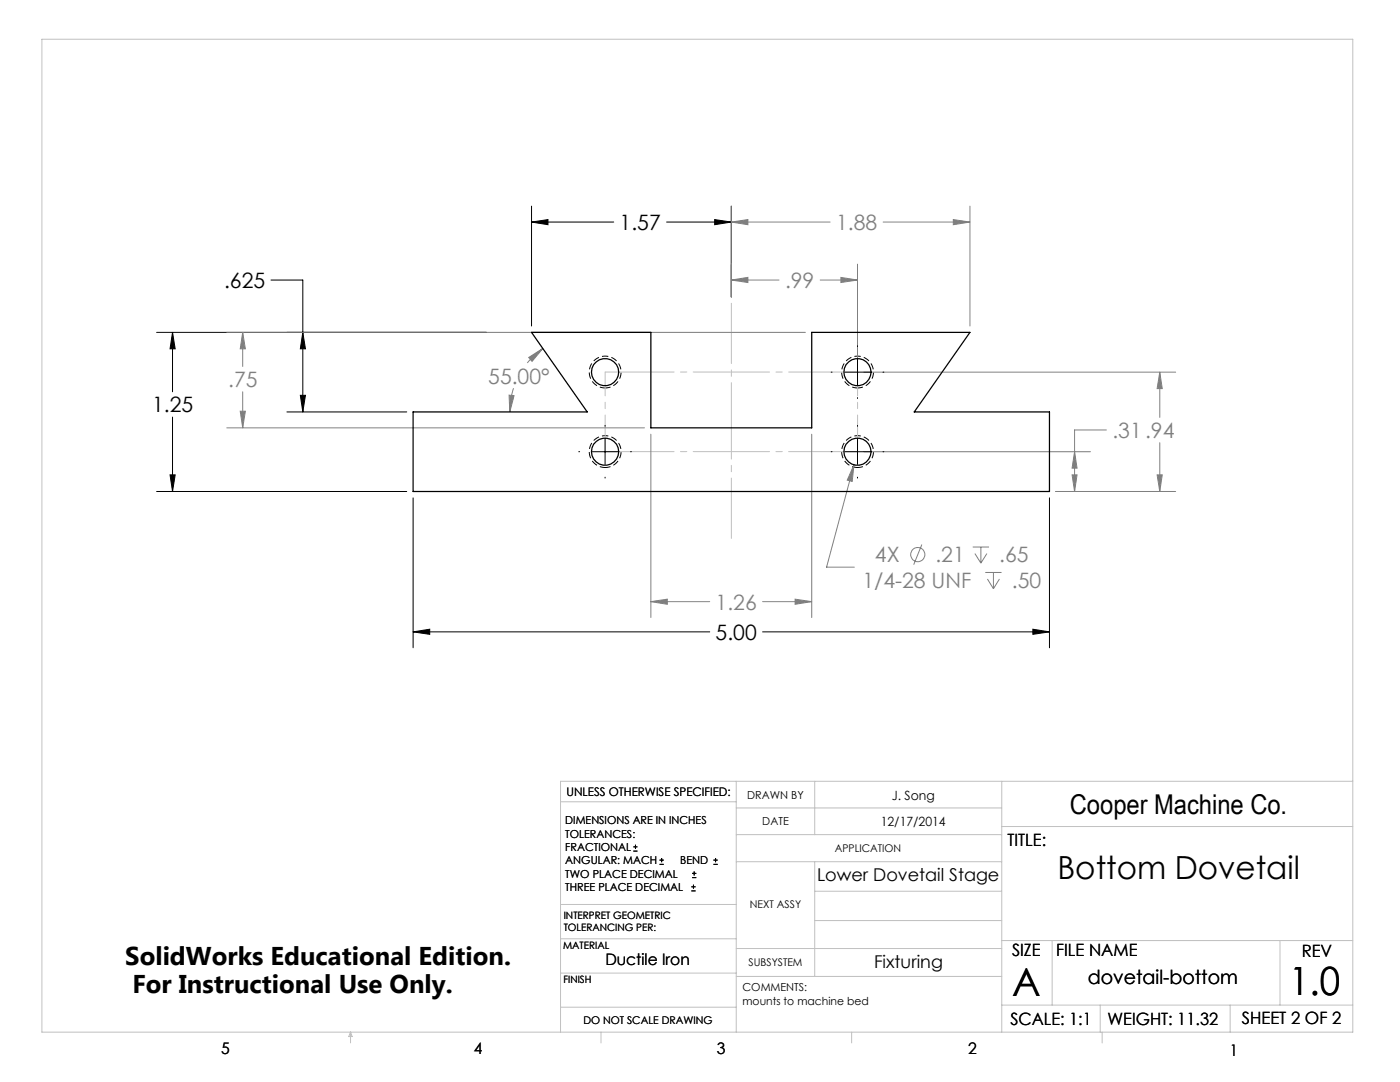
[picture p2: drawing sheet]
<svg xmlns="http://www.w3.org/2000/svg" width="279mm" height="216mm" viewBox="0 0 279 216" stroke-linecap="round" stroke-linejoin="round" font-family="sans-serif">
<g fill="none" stroke="#808080" stroke-width=".2">
<path d="M145.9 44.3l3.4-.5v1zM145.9 55.9l3.4-.5v1zM145.9 41.1v18.2M145.9 44.3h19.8M145.9 55.9h9.6M163.7 55.9h7.4M167.8 55.4l3.3 .5-3.3 .5zM171.1 52.7v20.3M176.2 44.3h17.4M190.3 43.8l3.3 .5-3.3 .5zM193.6 41.1v24M45.3 66.3h115.4"/>
<path d="M48.4 66.3l.6 3.3h-1.1zM48.4 66.3v6.8M48.4 78.2v7.2M101.6 78.8l1 .2-.9 3.2zM102.5 77.5a14.6 14.6 0 0 0-.8 4.7M105.5 71.3l2.8-1.8-2.1 2.6zM108.3 69.5l-1.6 1.4-1.5 1.5M172.4 74.3h62.2M231.5 74.3l.5 3.2h-1.1zM231.5 74.3v9M45.3 85.4h83.3M47.9 82.1h1.1l-.6 3.3z"/>
<path d="M129.9 86.6v36.6M162 86.6v36.6M170.4 92.7l-.3 3.4-1-.3zM170.4 92.7l-5.4 20.5h5.5M172.4 90.1h45.2M210.7 98.1h23.9M214 94.8h.9l-.4 3.3zM214.5 90.1l.4 3.3h-.9zM220.8 85.8h-6.3v12.3M230.9 94.8h1.1l-.5 3.3zM231.5 88.3v9.8M158.7 119.6l3.3 .5-3.3 .5z"/>
<path d="M184 108.7l-1.6 4M194.1 109.1h3.3M194.6 110.5l1.2 1.9M195.8 109.1v3.3M196.6 114.2h3.3M197 110.5l-1.2 1.9M197.1 115.5l1.2 2M198.3 114.2v3.3M199.5 115.5l-1.2 2M129.9 120.1l3.3-.5v1zM129.9 120.1h11.7M152.2 120.1h9.8"/>
<circle cx="183.2" cy="110.7" r="1.42"/>
</g>
<g fill="none" stroke="#000" stroke-width=".2">
<path d="M54.1 55.9h6.3v26.3M106.1 44.3l3.3-.5v1zM106.1 41.1v24M106.1 44.3h16.4M133 44.3h12.9M142.6 43.8l3.3 .5-3.3 .5zM145.9 41.1v18.2M31.3 66.3h65.7M34.4 66.3l.6 3.3h-1.1zM34.4 66.3v11.9M59.9 78.9h1.1l-.6 3.3zM60.4 66.3l.6 3.3h-1.1z"/>
<path d="M165.9 74.3h.2M168.6 74.3h5.1M171.1 69v.2M171.1 71.7v5.1M171.1 79.3v.2M176.2 74.3h.2M31.3 98.1h49.9M33.9 94.8h1.1l-.6 3.3zM34.4 83.2v14.9M57.3 82.2h23.9M82.4 99.3v30M115.5 90.1h.2"/>
<path d="M118.2 90.1h5.1M120.8 84.9v.2M120.8 87.6v5.1M120.8 95.2v.2M125.8 90.1h.2M165.9 90.1h.2M168.6 90.1h5.1M171.1 84.9v.2M171.1 87.6v5.1M171.1 95.2v.2M176.2 90.1h.2M209.4 99.3v30"/>
<path d="M82.4 126.1l3.4-.5v1zM82.4 126.1h59.2M152.2 126.1h57.2M206.1 125.6l3.3 .5-3.3 .5zM126.4 169.8h.8M126.4 169h.8M126.8 168.6v.8M131.6 172.5h.9M131.6 171.6h.9M132 171.2v.8M138 177.8h.8M138 177h.8"/>
<path d="M138.1 175.1h.9M138.1 174.3h.9M138.4 176.5v.8M138.5 173.9v.8M142.4 172.5h.8M142.4 171.6h.8M142.8 171.2v.8"/>
</g>
<path d="M120.8 77.4a3.2 3.2 0 0 1-2.8-4.7 3.2 3.2 0 0 1 5.4-.2 3.2 3.2 0 0 1-2.4 4.9h-.2M171.1 77.4a3.2 3.2 0 0 1-2.7-4.7 3.2 3.2 0 0 1 5.4-.2 3.2 3.2 0 0 1-2.4 4.9h-.3M120.8 93.3a3.2 3.2 0 0 1-2.8-4.7 3.2 3.2 0 0 1 5.4-.2 3.2 3.2 0 0 1-2.4 4.9h-.2M171.1 93.3a3.2 3.2 0 0 1-2.7-4.7 3.2 3.2 0 0 1 5.4-.2 3.2 3.2 0 0 1-2.4 4.9h-.3" fill="none" stroke="#000" stroke-width=".2" stroke-dasharray="1.3 .6" stroke-dashoffset=".2" stroke-linecap="butt"/>
<path d="M146 107.4v-46.9" fill="none" stroke="#c0c0c0" stroke-width=".2" stroke-dasharray="15.2 1.3 1.3 1.3" stroke-dashoffset="3.2"/>
<path d="M120.8 74.2h50.3M120.8 90.1h50.3" fill="none" stroke="#c0c0c0" stroke-width=".2" stroke-dasharray="15.2 1.3 1.3 1.3" stroke-dashoffset="1.5"/>
<path d="M120.8 90.1v-15.9M171.1 90.1v-15.9" fill="none" stroke="#c0c0c0" stroke-width=".2" stroke-dasharray="15.2 1.3 1.3 1.3" stroke-dashoffset="7.9"/>
<g fill="none" stroke="#c0c0c0" stroke-width=".2">
<path d="M8.4 7.8h261.6v198.2h-261.6zM111.9 160h35M146.9 155.9v50.1M162.6 155.9v10.6M199.9 155.9v50.1M270 155.9h-158.1v50.1M146.9 166.5h53M146.9 161.2h53M146.9 171.9h53M162.6 171.9v22.9M162.6 177.8h37.3M199.9 164.9h70.1"/>
<path d="M111.9 194.2h35M111.9 187.3h35M111.9 180.5h35M146.9 189.3h53M146.9 194.8h53M162.6 183.7h37.3M199.9 187.7h70.1M210 187.7v12.9M255.4 187.7v12.9M70 206v2.1M70 206l.3 .8h-.7zM111.9 201h35"/>
<path d="M119.9 206v2.1M170 206v2.1M199.9 200.6h70.1M219.6 200.6v5.4M220 206v2.1M245.5 200.6v5.4"/>
</g>
<path d="M106.1 44.3l3.3-.5v1zM142.6 43.8l3.3 .5-3.3 .5z" fill="#000"/>
<path d="M145.9 44.3l3.4-.5v1zM190.3 43.8l3.3 .5-3.3 .5zM145.9 55.9l3.4-.5v1zM167.8 55.4l3.3 .5-3.3 .5zM214.5 90.1l.4 3.3h-.9zM214 94.8h.9l-.4 3.3zM231.5 74.3l.5 3.2h-1.1zM230.9 94.8h1.1l-.5 3.3z" fill="#808080"/>
<path d="M82.4 126.1l3.4-.5v1zM206.1 125.6l3.3 .5-3.3 .5zM33.9 94.8h1.1l-.6 3.3zM34.4 66.3l.6 3.3h-1.1zM59.9 78.9h1.1l-.6 3.3zM60.4 66.3l.6 3.3h-1.1z" fill="#000"/>
<path d="M47.9 82.1h1.1l-.6 3.3zM48.4 66.3l.6 3.3h-1.1zM129.9 120.1l3.3-.5v1zM158.7 119.6l3.3 .5-3.3 .5zM105.5 71.3l2.8-1.8-2.1 2.6zM101.6 78.8l1 .2-.9 3.2zM170.4 92.7l-1.3 3.1 1 .3z" fill="#808080"/>
<g fill="none" stroke="#000" stroke-width=".25">
<path d="M82.4 82.2h34.8l-11.1-15.9h23.8v19.1h32.1v-19.1h31.6l-11.1 15.9h26.9v15.9h-127z"/>
<circle cx="120.8" cy="74.3" r="2.71"/>
<circle cx="171.1" cy="74.3" r="2.71"/>
<circle cx="120.8" cy="90.1" r="2.71"/>
<circle cx="171.1" cy="90.1" r="2.71"/>
</g>
<g font-size="7.8">
<text x="202" y="198.7">A</text>
<text x="257.3" y="198.6">1.0</text>
</g>
<text font-size="6.3" x="211" y="175.5">Bottom Dovetail</text>
<text font-size="5.4" x="213.5" y="162.4">Cooper Machine Co.</text>
<g font-size="5.1">
<text x="25" y="192.5">SolidWorks Educational Edition.</text>
<text x="26.4" y="198.1">For Instructional Use Only.</text>
</g>
<g font-size="4.2">
<text x="123.7" y="45.9">1.57</text>
<text x="44.7" y="57.5">.625</text>
<text x="30.4" y="82.3">1.25</text>
<text x="142.8" y="127.6">5.00</text>
</g>
<g font-size="4.2" fill="#808080">
<text x="166.9" y="45.9">1.88</text>
<text x="156.7" y="57.5">.99</text>
<text x="45.5" y="77.2">.75</text>
<text x="97.4" y="76.5">55.00°</text>
<text x="222" y="87.4">.31.94</text>
<text x="174.6" y="112.2">4X</text>
<text x="186.7" y="112.2">.21</text>
<text x="199.4" y="112.2">.65</text>
<text x="172.1" y="117.3">1/4-28 UNF</text>
<text x="201.9" y="117.3">.50</text>
<text x="142.8" y="121.6">1.26</text>
</g>
<text font-size="3.9" x="217.1" y="196.3">dovetail-bottom</text>
<g font-size="3.5">
<text x="163.1" y="175.8">Lower Dovetail Stage</text>
<text x="174.4" y="193.2">Fixturing</text>
</g>
<g font-size="3.4">
<text x="201.1" y="168.8">TITLE:</text>
<text x="202" y="190.8">SIZE</text>
<text x="210.8" y="190.9">FILE NAME</text>
<text x="259.8" y="191">REV</text>
<text x="201.7" y="204.5">SCALE: 1:1</text>
<text x="221" y="204.5">WEIGHT: 11.32</text>
<text x="247.8" y="204.4">SHEET 2 OF 2</text>
</g>
<g font-size="3.2">
<text x="120.8" y="192.5">Ductile Iron</text>
<text x="44.2" y="210.4">5</text>
<text x="94.6" y="210.3">4</text>
<text x="143.1" y="210.4">3</text>
<text x="193.2" y="210.3">2</text>
<text x="245.4" y="210.6">1</text>
</g>
<g font-size="2.5">
<text x="178" y="159.7">J. Song</text>
<text x="175.8" y="164.8">12/17/2014</text>
</g>
<text font-size="2.4" x="113.1" y="158.9">UNLESS OTHERWISE SPECIFIED:</text>
<g font-size="2.2">
<text x="149.1" y="159.4">DRAWN BY</text>
<text x="112.8" y="164.5">DIMENSIONS ARE IN INCHES</text>
<text x="112.8" y="167.1">TOLERANCES:</text>
<text x="152.1" y="164.7">DATE</text>
<text x="112.8" y="169.8">FRACTIONAL</text>
<text x="112.8" y="172.5">ANGULAR: MACH</text>
<text x="135.8" y="172.5">BEND</text>
<text x="112.8" y="175.1">TWO PLACE DECIMAL</text>
<text x="112.8" y="177.8">THREE PLACE DECIMAL</text>
<text x="148.2" y="197.8">COMMENTS:</text>
<text x="148.2" y="200.5">mounts to machine bed</text>
</g>
<g font-size="2.1">
<text x="166.6" y="170">APPLICATION</text>
<text x="149.7" y="181.2">NEXT ASSY</text>
<text x="149.4" y="192.7">SUBSYSTEM</text>
<text x="116.4" y="204.3">DO NOT SCALE DRAWING</text>
</g>
<g font-size="2">
<text x="112.5" y="183.3">INTERPRET GEOMETRIC</text>
<text x="112.5" y="185.9">TOLERANCING PER:</text>
<text x="112.4" y="189.4">MATERIAL</text>
<text x="112.4" y="196.2">FINISH</text>
</g>
</svg>
